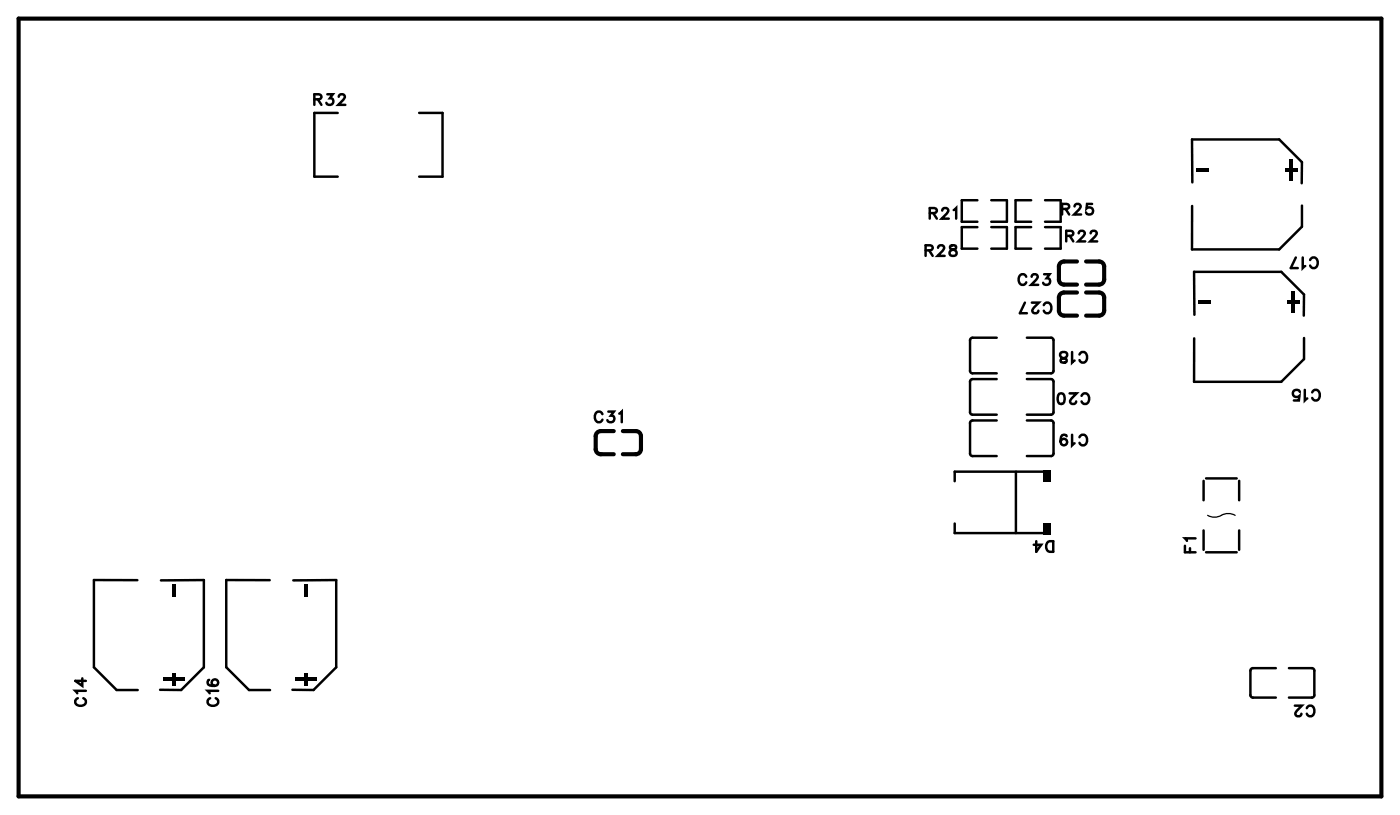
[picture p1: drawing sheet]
<svg xmlns="http://www.w3.org/2000/svg" width="86mm" height="50mm" viewBox="0 0 86 50" stroke-linecap="round" stroke-linejoin="round" font-family="sans-serif">
<path d="M1.1 1.1h83.7v47.8h-83.7zM66.1 16.1h-.9l-.2 .3v.8l.2 .2 .9 .1M66.1 18h-.9l-.2 .3v.8l.2 .2 .9 .1M66.7 16.1h1l.1 .3M66.7 18h1l.1 .3v.9l-.3 .2h-.8M67.8 16.4v.9l-.3 .2h-.8M37.7 26.5h-1l-.1 .3v.8l.1 .2 1 .1M38.3 26.5h.9l.2 .3-.1 .9-.2 .2h-.8" fill="none" stroke="#000" stroke-width=".25"/>
<g fill="none" stroke="#000" stroke-width=".15">
<path d="M19.3 6.1h.4v-.2l-.1-.1h-.3v.6M19.5 6.1l.2 .3M20.1 5.8h.3l-.1 .2a.22 .22 0 0 1 .1 .4 .22 .22 0 0 1-.4-.1M20.7 6.9h-1.4v3.9h1.4M20.8 5.9l.1-.1 .3 .1-.4 .5h.4M25.7 6.9h1.5v3.9h-1.5M56.8 15.4l.4-.1v-.2h-.4v.6M57.1 15.4l.2 .3M57.1 13.1h.4v-.3h-.4v.6M57.3 13.1l.2 .3M57.6 15.2l.1-.1 .3 .1-.4 .5h.4M57.9 12.9l.1-.1 .2 .1-.4 .5h.5"/>
<path d="M58.4 15.1v.2a.27 .27 0 0 1 .3 .1 .27 .27 0 0 1 0 .3h-.3a.27 .27 0 0 1 0-.3 .27 .27 0 0 1 .3-.1v-.2zM58.6 12.9l.1-.1v.6M60 12.3h-.9v1.3h.9M60 13.9h-.9v1.4h.9M60.9 12.3h.9v1.3h-.9M60.9 13.9h.9v1.4h-.9M62.9 18.6l-.3 .6h.5M63 17a.24 .24 0 0 0-.2-.2 .24 .24 0 0 0-.2 .3v.1a.24 .24 0 0 0 .2 .3 .24 .24 0 0 0 .2-.2M63.3 12.3h-.9v1.3h.9M63.3 13.9h-.9v1.4h.9M63.4 17l.1-.2 .2 .2-.4 .5h.5M63.4 18.6h.4l-.4 .5 .2 .1 .2-.1"/>
<path d="M64.1 18.7a.24 .24 0 0 1 .3-.1 .24 .24 0 0 1 .2 .2v.2a.24 .24 0 0 1-.2 .2 .24 .24 0 0 1-.3-.1M64.1 16.8h.4l-.2 .3a.22 .22 0 0 1 .1 .3 .22 .22 0 0 1-.3 0M64.2 12.3h.9v1.3h-.9M64.2 13.9h.9v1.4h-.9M65.2 12.8h.4v-.2l-.4-.1v.7M65.4 12.8l.3 .4M65.5 14.5l.4-.1v-.2h-.4v.6M65.7 14.5l.2 .3M66 12.7l.1-.2 .3 .1-.4 .6h.4M66.2 14.3l.2-.1 .2 .1-.4 .5h.4M67 14.3l.1-.1 .3 .1-.4 .5h.4M67.1 12.5h-.3l-.1 .3a.23 .23 0 0 1 .4 0 .23 .23 0 0 1-.1 .3 .23 .23 0 0 1-.3-.1"/>
<path d="M73.2 11.2v-2.6h5.4l1.4 1.4-.1 1.3M73.4 19.3l-.1-2.6h5.4l1.4 1.4v1.3M79.6 15.8l-.3 .7h.4M80 12.6v1.3l-1.4 1.4h-5.4v-2.7M80 15.8v.7l.2-.2M80.5 16a.24 .24 0 0 1 .2-.2 .24 .24 0 0 1 .2 .3v.1a.24 .24 0 0 1-.2 .3 .24 .24 0 0 1-.2-.2M8.4 35.6h-2.6v5.4l1.4 1.4h1.3M9.9 35.6h2.6v5.4l-1.4 1.4h-1.3M16.6 35.6h-2.7v5.4l1.4 1.4h1.3M18 35.6h2.6v5.4l-1.3 1.4h-1.3M37 25.4a.24 .24 0 0 0-.3-.1 .24 .24 0 0 0-.2 .2v.2a.24 .24 0 0 0 .2 .2 .24 .24 0 0 0 .3-.1M37.4 25.3h.3l-.2 .2a.22 .22 0 0 1 .2 .4 .22 .22 0 0 1-.4-.1"/>
<path d="M38 25.4l.2-.1v.6M58.6 32.1v.6h5.5M61.2 20.7h-1.5l-.1 .2v2h1.6M61.2 25.8h-1.5l-.1 .2v2h1.6M61.2 23.3h-1.5l-.1 .1v2l1.6 .1M62.4 29v3.7M63.1 20.7l1.6 .1v2l-.2 .1h-1.4M63.1 25.8l1.6 .1v1.9l-.2 .2h-1.4M63.1 23.3h1.6v2l-.2 .2h-1.4M63.6 33.2v.7l.3-.5h-.4M64.1 29h-5.5v.5M64.4 33.3l.3-.1v.7h-.2a.36 .36 0 0 1-.1-.6z"/>
<path d="M65 24.2a.32 .32 0 0 1 .4 .2 .32 .32 0 0 1-.2 .4l-.2-.1v-.3zM65.2 21.6h.3a.27 .27 0 0 1 0 .4 .27 .27 0 0 1-.3 0l-.1 .2 .2 .1 .2-.1v-.2a.27 .27 0 0 1-.3 0 .27 .27 0 0 1 0-.4zM65.5 26.8v-.1a.32 .32 0 0 0-.4 .3 .32 .32 0 0 0 .2 .3 .2 .2 0 0 0 .2-.1 .2 .2 0 0 0-.1-.3 .2 .2 0 0 0-.3 .2M65.7 24.2h.4l-.4 .5 .3 .1 .1-.2M65.8 21.6v.7l.2-.2M65.8 26.7v.6l.2-.1M66.3 21.8a.24 .24 0 0 1 .3-.2 .24 .24 0 0 1 .2 .3v.1a.24 .24 0 0 1-.2 .3 .24 .24 0 0 1-.3-.2M66.3 26.8a.24 .24 0 0 1 .3-.1 .24 .24 0 0 1 .2 .2v.2a.24 .24 0 0 1-.2 .2 .24 .24 0 0 1-.3-.1M66.4 24.3a.24 .24 0 0 1 .3-.1 .24 .24 0 0 1 .2 .2v.2a.24 .24 0 0 1-.2 .2 .24 .24 0 0 1-.3-.2M72.8 33.5v.4h.6M73.1 33.7v.2M73.4 33.1h-.6l.1 .1"/>
<path d="M73.9 29.5v1.2M73.9 32.6v1.2M74.1 33.9h1.8M74.1 29.4h1.8M76.1 29.5v1.2M76.1 32.6v1.2M79.8 24.1a.23 .23 0 0 0-.3-.1 .23 .23 0 0 0 0 .3 .23 .23 0 0 0 .3 0v.3h-.3M80.1 20.8v1.2l-1.4 1.4h-5.4v-2.6M80.1 23.9v.7l.2-.1M80.6 24.1a.24 .24 0 0 1 .3-.2 .24 .24 0 0 1 .2 .3v.1a.24 .24 0 0 1-.2 .3 .24 .24 0 0 1-.3-.2M4.8 42.9a.24 .24 0 0 0-.2 .2 .24 .24 0 0 0 .3 .2h.1a.24 .24 0 0 0 .3-.2 .24 .24 0 0 0-.2-.2M5.1 41.6v.5l-.5-.3h.7"/>
<path d="M5.3 42.4h-.7l.1 .2M12.8 41.7v.1a.32 .32 0 0 0 .2 .4 .32 .32 0 0 0 .4-.3 .2 .2 0 0 0-.2-.2 .2 .2 0 0 0-.2 .2 .2 .2 0 0 0 .2 .2M12.9 42.9a.24 .24 0 0 0-.2 .2 .24 .24 0 0 0 .3 .2h.2a.24 .24 0 0 0 .2-.2 .24 .24 0 0 0-.2-.2M13.4 42.4h-.6l.1 .2M76.8 41.2v1.6h1.6M78.4 41h-1.5l-.1 .2M79.2 41h1.4l.1 .2M79.5 43.3h.5l-.4 .6 .2 .1 .1-.2M80.3 43.5a.24 .24 0 0 1 .2-.2 .24 .24 0 0 1 .2 .3v.1a.24 .24 0 0 1-.2 .3 .24 .24 0 0 1-.2-.2M80.7 41.2v1.6h-1.5"/>
</g>
<g fill="#000">
<path d="M73.5 10.3h.8v.2h-.8zM73.6 18.4h.8v.2h-.8zM79.2 9.8h.2v1.3h-.2zM79.3 17.9h.2v1.3h-.2zM78.9 10.3h.8v.2h-.8zM79 18.4h.8v.2h-.8zM10.6 35.9h.2v.8h-.2zM18.7 35.9h.2v.8h-.2zM64 32.1h.5v.7h-.5zM64 28.9h.5v.7h-.5zM10 41.6h1.3v.2h-1.3zM10.6 41.3h.2v.8h-.2z"/>
<path d="M18.1 41.6h1.4v.2h-1.4zM18.7 41.3h.2v.8h-.2z"/>
</g>
<path d="M74.2 31.6a1.12 1.12 0 0 0 1.1-.1l.6 .1" fill="none" stroke="#000" stroke-width=".08"/>
<g font-size="1.1" fill="#fff">
<text x="19.2" y="6.7">R32</text>
<text x="56.8" y="16">R28</text>
<text x="57" y="13.7">R21</text>
<text x="62.5" y="17.8">C23</text>
<text x="65.2" y="13.5">R25</text>
<text x="65.4" y="15.1">R22</text>
<text x="81" y="15.5" transform="rotate(-180 81 15.5)">C17</text>
<text x="64.6" y="18.3" transform="rotate(-180 64.6 18.3)">C27</text>
<text x="66.8" y="21.3" transform="rotate(-180 66.8 21.3)">C18</text>
<text x="67" y="23.9" transform="rotate(-180 67 23.9)">C20</text>
<text x="81.1" y="23.6" transform="rotate(-180 81.1 23.6)">C15</text>
<text x="36.5" y="26.2">C31</text>
<text x="66.8" y="26.4" transform="rotate(-180 66.8 26.4)">C19</text>
<text x="64.8" y="32.9" transform="rotate(-180 64.8 32.9)">D4</text>
<text x="73.7" y="34" transform="rotate(-90 73.7 34)">F1</text>
<text x="5.6" y="43.4" transform="rotate(-90 5.6 43.4)">C14</text>
<text x="13.7" y="43.4" transform="rotate(-90 13.7 43.4)">C16</text>
<text x="80.8" y="43" transform="rotate(-180 80.8 43)">C2</text>
</g>
</svg>
